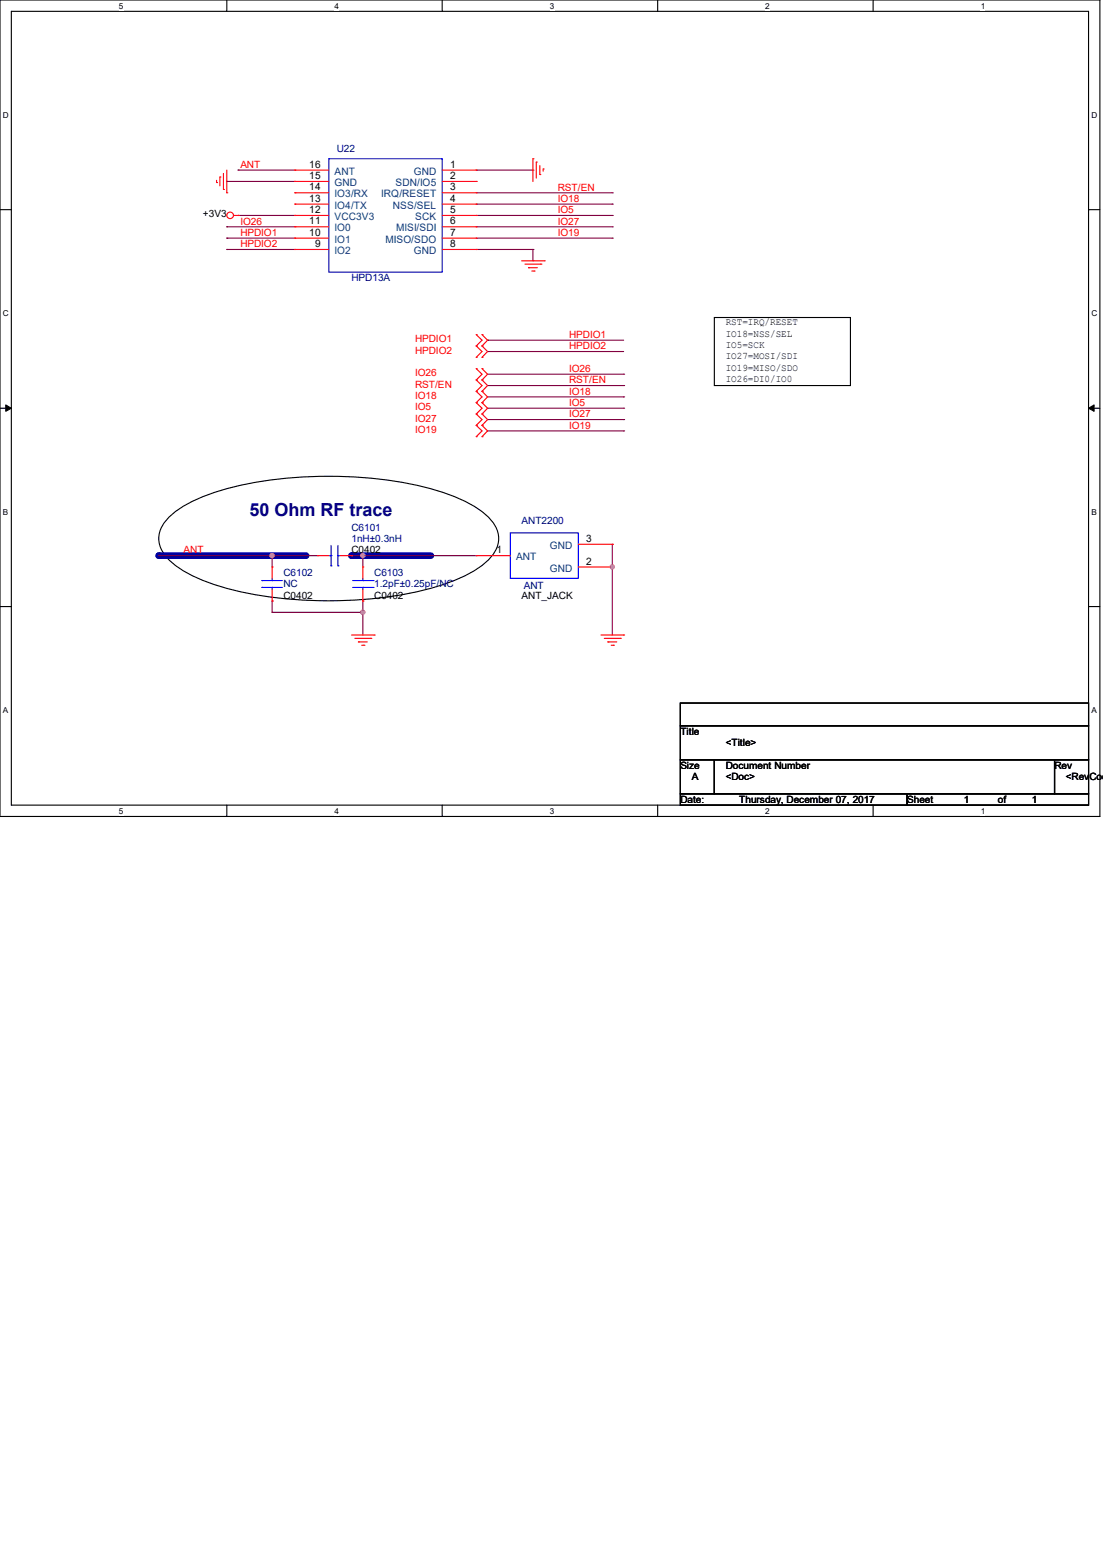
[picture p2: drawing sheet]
<svg xmlns="http://www.w3.org/2000/svg" width="210mm" height="297mm" viewBox="0 0 210 297" stroke-linecap="round" stroke-linejoin="round" font-family="sans-serif">
<path d="M0 0h209.4v155.4h-209.4zM2.2 2.2h205.1v151.1h-205.1z" fill="none" stroke="#000" stroke-width=".21"/>
<g fill="#fff">
<path d="M22.6 .3h.9v1.7h-.9z"/>
<path d="M22.6 153.5h.9v1.8h-.9z"/>
</g>
<path d="M43.2 0v2.2M43.2 153.3v2.1" fill="none" stroke="#000" stroke-width=".21"/>
<g fill="#fff">
<path d="M63.7 .3h.8v1.7h-.8z"/>
<path d="M63.7 153.5h.8v1.8h-.8z"/>
</g>
<path d="M84.2 0v2.2M84.2 153.3v2.1" fill="none" stroke="#000" stroke-width=".21"/>
<g fill="#fff">
<path d="M104.7 .3h.8v1.7h-.8z"/>
<path d="M104.7 153.5h.8v1.8h-.8z"/>
</g>
<path d="M125.2 0v2.2M125.2 153.3v2.1" fill="none" stroke="#000" stroke-width=".21"/>
<g fill="#fff">
<path d="M145.7 .3h.9v1.7h-.9z"/>
<path d="M145.7 153.5h.9v1.8h-.9z"/>
</g>
<path d="M166.2 0v2.2M166.2 153.3v2.1" fill="none" stroke="#000" stroke-width=".21"/>
<g fill="#fff">
<path d="M186.7 .3h.9v1.7h-.9z"/>
<path d="M186.7 153.5h.9v1.8h-.9z"/>
<path d="M.6 21h1.1v1.8h-1.1z"/>
<path d="M207.8 21h1.1v1.8h-1.1z"/>
<path d="M.6 58.8h1.1v1.7h-1.1z"/>
<path d="M207.8 58.8h1.1v1.7h-1.1z"/>
</g>
<path d="M0 39.9h2.2M207.3 39.9h2.1" fill="none" stroke="#000" stroke-width=".21"/>
<g fill="#fff">
<path d="M.6 96.6h1v1.7h-1z"/>
<path d="M207.8 96.6h1v1.7h-1z"/>
</g>
<path d="M0 77.7h2.2M207.3 77.7h2.1" fill="none" stroke="#000" stroke-width=".21"/>
<path d="M1.1 77.1l1.1 .6-1.1 .6zM207.3 77.7l1-.6v1.2z" fill="#000" stroke="#000" stroke-width=".19"/>
<g fill="#fff">
<path d="M.6 134.4h.9v1.7h-.9z"/>
<path d="M207.8 134.4h1v1.7h-1z"/>
</g>
<path d="M32 98.6a21.7 21.7 0 0 1 8.6-4.8 77.5 77.5 0 0 1 32.7-2.5 47.4 47.4 0 0 1 16.3 4.7 9.6 9.6 0 0 1 5.2 5.5 5.9 5.9 0 0 1-2.7 5.9 33.4 33.4 0 0 1-13.9 5.5 81.3 81.3 0 0 1-35.6-1 25.3 25.3 0 0 1-10.6-5.4 5.2 5.2 0 0 1 0-7.9zM0 115.5h2.2M207.3 115.5h2.1" fill="none" stroke="#000" stroke-width=".21"/>
<path d="M30.2 105.8h28.1" fill="none" stroke="#0000a0" stroke-width="1.3"/>
<circle cx="30.2" cy="105.8" r=".64" fill="#0000a0"/>
<path d="M66.9 105.8h15.1" fill="none" stroke="#0000a0" stroke-width="1.3"/>
<circle cx="66.9" cy="105.8" r=".64" fill="#0000a0"/>
<path d="M136 60.5h25.9v12.9h-25.9zM129.5 133.9h77.8v4.3h-77.8zM129.5 138.2h77.8v6.5h-77.8zM129.5 144.7h6.5v6.4h-6.5zM129.5 151.1h43.2v2.2h-43.2zM136 144.7h64.8v6.4h-64.8zM172.7 151.1h34.6v2.2h-34.6zM200.8 144.7h6.5v6.4h-6.5z" fill="none" stroke="#000" stroke-width=".21"/>
<g fill="none" stroke="#800040" stroke-width=".21">
<path d="M43.2 34.5h.1M43.2 34.5h12.9M45.3 32.4h.1M45.3 32.4h10.8M90.7 38.9h25.9M90.7 36.7h25.9M90.7 32.4h10.8M101.5 32.4h.1M116.6 38.9h.1M116.6 36.7h.1M43.2 43.2h.1M43.2 45.3h.1"/>
<path d="M43.2 47.5h.1M43.2 45.3h12.9M43.2 43.2h12.9M43.2 47.5h12.9M45.3 41h.1M45.3 41h10.8M90.7 45.3h25.9M90.7 43.2h25.9M90.7 41h25.9M90.7 47.5h10.8M101.5 47.5h.1M101.5 49.7h.1"/>
<path d="M101.5 47.5v2.2M116.6 45.3h.1M116.6 43.2h.1M116.6 41h.1M92.8 64.8h.1M92.8 66.9h.1M92.8 79.9h25.9M92.8 77.7h25.9M92.8 75.6h25.9M92.8 73.4h25.9M92.8 71.2h25.9M92.8 64.8h25.9"/>
<path d="M92.8 66.9h25.9M118.7 79.9h.1M118.7 77.7h.1M118.7 75.6h.1M118.7 73.4h.1M118.7 71.2h.1M92.8 82h25.9M118.7 82h.1M30.2 105.8h.1M30.2 105.8h30.3M51.8 105.8h.1M51.8 114.4h.1"/>
<path d="M51.8 116.6h.1M51.8 105.8v2.1M51.8 114.4v2.2M51.8 116.6h17.3M66.9 105.8h.1M66.9 105.8h23.8M69.1 105.8h.1M69.1 116.6h.1M69.1 114.4h.1M69.1 105.8v2.1M69.1 114.4v6.5M116.6 107.9h.1"/>
<path d="M116.6 103.6h.1M116.6 103.6v17.3"/>
</g>
<g fill="#f0f" stroke="#f0f" stroke-width=".21">
<circle cx="69.1" cy="116.6" r=".4"/>
<circle cx="51.8" cy="105.8" r=".4"/>
<circle cx="69.1" cy="105.8" r=".4"/>
<circle cx="116.6" cy="107.9" r=".4"/>
</g>
<g fill="none" stroke="#f00" stroke-width=".21">
<path d="M41.2 34.8h.1M41.2 34.3v.5M41.9 33.7h.1M41.9 33.7v1.7M42.5 36.1h.1M42.5 33v3.1M43.2 36.7h.1M43.2 32.4v4.3M56.1 32.4h.1M56.1 36.7h.1M56.1 38.9h.1M56.1 34.5h.1"/>
<path d="M56.1 32.4h6.5M56.1 38.9h6.5M56.1 36.7h6.5M56.1 34.5h6.5M84.2 32.4h6.5M84.2 38.9h6.5M84.2 36.7h6.5M84.2 34.5h6.5M90.7 38.9h.1M90.7 36.7h.1M90.7 34.5h.1M90.7 32.4h.1"/>
<path d="M101.5 30.2h.1M101.5 30.2v4.3M102.1 30.9h.1M102.1 30.9v3M102.8 33.2h.1M102.8 31.5v1.7M103.4 32.2h.1M103.4 32.2v.4M44.5 41h.8M45.3 41h.1M56.1 41h.1M56.1 43.2h.1"/>
<path d="M56.1 45.3h.1M56.1 47.5h.1M56.1 41h6.5M56.1 45.3h6.5M56.1 43.2h6.5M56.1 47.5h6.5M84.2 41h6.5M84.2 45.3h6.5M84.2 43.2h6.5M84.2 47.5h6.5M90.7 45.3h.1M90.7 43.2h.1"/>
<path d="M90.7 41h.1M90.7 47.5h.1M99.3 49.7h4.3M99.9 50.3h3.1M100.6 51h.1M100.6 51h1.7M101.3 51.6h.4M101.7 51.6h.1M103 50.3h.1M103.6 49.7h.1M90.7 72.3h.1M90.7 74.5h.1"/>
<path d="M90.7 76.7h.1M90.7 78.8h.1M90.7 70.2h.1M90.7 63.7h.1M90.7 65.9h.1M90.7 68h.1M90.7 72.3l1.1 1.1-1.1 1.1M90.7 74.5l1.1 1.1-1.1 1.1M90.7 76.7l1.1 1-1.1 1.1M90.7 78.8l1.1 1.1-1.1 1.1M90.7 70.2l1.1 1-1.1 1.1M90.7 63.7l1.1 1.1-1.1 1.1"/>
<path d="M90.7 65.9l1.1 1-1.1 1.1M91.8 74.5h.1M91.8 72.3h.1M91.8 76.7h.1M91.8 78.8h.1M91.8 70.2h.1M91.8 65.9h.1M91.8 63.7h.1M91.8 68h.1M91.8 72.3l1 1.1-1 1.1M91.8 74.5l1 1.1-1 1.1M91.8 76.7l1 1-1 1.1"/>
<path d="M91.8 78.8l1 1.1-1 1.1M91.8 70.2l1 1-1 1.1M91.8 63.7l1 1.1-1 1.1M91.8 65.9l1 1-1 1.1M90.7 81h.1M90.7 83.1h.1M90.7 81l1.1 1-1.1 1.1M91.8 81h.1M91.8 83.1h.1M91.8 81l1 1-1 1.1M51.8 114.4h.1M51.8 107.9h.1"/>
<path d="M51.8 107.9v2.2M51.8 112.3v2.1M60.5 105.8h.1M60.5 105.8h2.1M64.8 105.8h2.1M66.9 105.8h.1M69.1 107.9h.1M69.1 114.4h.1M69.1 107.9v2.2M69.1 112.3v2.1M90.7 105.8h.1M90.7 105.8h6.5"/>
<path d="M110.1 107.9h6.5M110.1 103.6h6.5M116.6 107.9h.1M116.6 103.6h.1M66.9 120.9h4.3M67.6 121.5h3M68.2 122.2h.1M68.2 122.2h1.7M68.9 122.9h.4M69.3 122.9h.1M70.6 121.5h.1M71.2 120.9h.1"/>
<path d="M114.4 120.9h4.3M115.1 121.5h3M115.7 122.2h.1M115.7 122.2h1.7M116.4 122.9h.4M116.8 122.9h.1M118.1 121.5h.1M118.7 120.9h.1"/>
<circle cx="43.8" cy="41" r=".63"/>
</g>
<g fill="none" stroke="#00f" stroke-width=".21">
<path d="M62.6 30.2h21.6v21.6h-21.6zM49.9 110.5h.1M49.9 111.8h.1M49.9 110.5h3.9M49.9 111.8h3.9M51.8 111.8h.1M51.8 110.5h.1M51.8 110.1v.4M51.8 111.8v.5M62.6 105.8h.4M63 107.7h.1M63 105.8h.1"/>
<path d="M63 103.8v3.9M64.3 105.8h.1M64.3 107.7h.1M64.3 105.8h.5M64.3 103.8v3.9M67.1 110.5h3.9M67.1 111.8h3.9M69.1 110.5h.1M69.1 111.8h.1M69.1 110.1v.4M69.1 111.8v.5M71 111.8h.1"/>
<path d="M71 110.5h.1M97.2 101.5h12.9v8.6h-12.9z"/>
</g>
<text font-size="3.4" fill="#000080" x="47.5" y="98.2">50 Ohm RF trace</text>
<g font-size="1.9" fill="#000080">
<text x="64.1" y="28.9">U22</text>
<text x="66.9" y="53.5">HPD13A</text>
<text x="66.9" y="101">C6101</text>
<text x="99.3" y="99.7">ANT2200</text>
<text x="66.9" y="103.2">1nH±0.3nH</text>
<text x="54" y="109.6">C6102</text>
<text x="54" y="111.8">NC</text>
<text x="71.2" y="109.6">C6103</text>
<text x="71.2" y="111.8">1.2pF±0.25pF/NC</text>
<text x="99.7" y="112.2">ANT</text>
</g>
<g font-size="1.9" fill="#f00">
<text x="45.8" y="32">ANT</text>
<text x="106.2" y="40.6">IO5</text>
<text x="106.2" y="38.4">IO18</text>
<text x="106.2" y="36.3">RST/EN</text>
<text x="45.8" y="42.8">IO26</text>
<text x="45.8" y="44.9">HPDIO1</text>
<text x="45.8" y="47.1">HPDIO2</text>
<text x="106.2" y="44.9">IO19</text>
<text x="106.2" y="42.8">IO27</text>
<text x="79" y="65.2">HPDIO1</text>
<text x="108.4" y="64.3">HPDIO1</text>
<text x="79" y="71.6">IO26</text>
<text x="79" y="67.3">HPDIO2</text>
<text x="108.4" y="70.8">IO26</text>
<text x="108.4" y="66.5">HPDIO2</text>
<text x="79" y="73.8">RST/EN</text>
<text x="79" y="75.9">IO18</text>
<text x="108.4" y="77.3">IO5</text>
<text x="108.4" y="75.1">IO18</text>
<text x="108.4" y="73">RST/EN</text>
<text x="79" y="78.1">IO5</text>
<text x="79" y="80.3">IO27</text>
<text x="79" y="82.4">IO19</text>
<text x="108.4" y="81.6">IO19</text>
<text x="108.4" y="79.5">IO27</text>
<text x="35" y="105.4">ANT</text>
</g>
<g font-size="1.9">
<text x="58.9" y="31.9">16</text>
<text x="58.9" y="34.1">15</text>
<text x="85.7" y="34.1">2</text>
<text x="85.7" y="31.9">1</text>
<text x="38.7" y="41.4">+3V3</text>
<text x="58.9" y="40.6">12</text>
<text x="58.9" y="36.2">14</text>
<text x="58.9" y="38.4">13</text>
<text x="85.7" y="40.6">5</text>
<text x="85.7" y="38.4">4</text>
<text x="85.7" y="36.2">3</text>
<text x="58.9" y="42.7">11</text>
<text x="58.9" y="44.9">10</text>
<text x="60" y="47">9</text>
<text x="85.7" y="44.9">7</text>
<text x="85.7" y="42.7">6</text>
<text x="85.7" y="47">8</text>
<text x="138.2" y="61.9">RST=IRQ/RESET</text>
<text x="138.2" y="64.1">IO18=NSS/SEL</text>
<text x="138.2" y="66.3">IO5=SCK</text>
<text x="138.2" y="68.4">IO27=MOSI/SDI</text>
<text x="138.2" y="70.6">IO19=MISO/SDO</text>
<text x="138.2" y="72.7">IO26=DI0/IO0</text>
<text x="66.9" y="105.3">C0402</text>
<text x="94.5" y="105.3">1</text>
<text x="111.6" y="107.5">2</text>
<text x="111.6" y="103.2">3</text>
<text x="54" y="114">C0402</text>
<text x="71.2" y="114">C0402</text>
<text x="99.3" y="114">ANT_JACK</text>
<text x="129.5" y="139.9">Title</text>
<text x="138.2" y="142">&lt;Title&gt;</text>
<text x="129.5" y="146.3">Size</text>
<text x="131.7" y="148.5">A</text>
<text x="138.2" y="146.3">Document Number</text>
<text x="138.2" y="148.5">&lt;Doc&gt;</text>
<text x="200.8" y="146.3">Rev</text>
<text x="202.9" y="148.5">&lt;RevCode</text>
<text x="129.5" y="152.8">Date:</text>
<text x="140.8" y="152.8">Thursday, December 07, 2017</text>
<text x="172.7" y="152.8">Sheet</text>
<text x="183.5" y="152.8">1</text>
<text x="190" y="152.8">of</text>
<text x="196.5" y="152.8">1</text>
</g>
<g font-size="1.9" fill="#004080">
<text x="63.7" y="33.3">ANT</text>
<text x="63.7" y="35.4">GND</text>
<text x="75.3" y="35.4">SDN/IO5</text>
<text x="78.8" y="33.3">GND</text>
<text x="63.7" y="41.9">VCC3V3</text>
<text x="63.7" y="37.6">IO3/RX</text>
<text x="63.7" y="39.8">IO4/TX</text>
<text x="72.6" y="37.6">IRQ/RESET</text>
<text x="74.8" y="39.8">NSS/SEL</text>
<text x="79.1" y="41.9">SCK</text>
<text x="63.7" y="44.1">IO0</text>
<text x="63.7" y="46.2">IO1</text>
<text x="73.4" y="46.2">MISO/SDO</text>
<text x="75.4" y="44.1">MISI/SDI</text>
<text x="63.7" y="48.4">IO2</text>
<text x="78.8" y="48.4">GND</text>
<text x="98.3" y="106.7">ANT</text>
<text x="104.7" y="104.5">GND</text>
<text x="104.7" y="108.8">GND</text>
</g>
<g font-size="1.6">
<text x="22.6" y="1.7">5</text>
<text x="63.7" y="1.7">4</text>
<text x="104.7" y="1.7">3</text>
<text x="145.7" y="1.7">2</text>
<text x="186.7" y="1.7">1</text>
<text x=".6" y="22.4">D</text>
<text x="207.8" y="22.4">D</text>
<text x=".6" y="60.2">C</text>
<text x="207.8" y="60.2">C</text>
<text x=".6" y="98">B</text>
<text x="207.8" y="98">B</text>
<text x=".6" y="135.8">A</text>
<text x="207.8" y="135.8">A</text>
<text x="22.6" y="154.9">5</text>
<text x="63.7" y="154.9">4</text>
<text x="104.7" y="154.9">3</text>
<text x="145.7" y="154.9">2</text>
<text x="186.7" y="154.9">1</text>
</g>
</svg>
